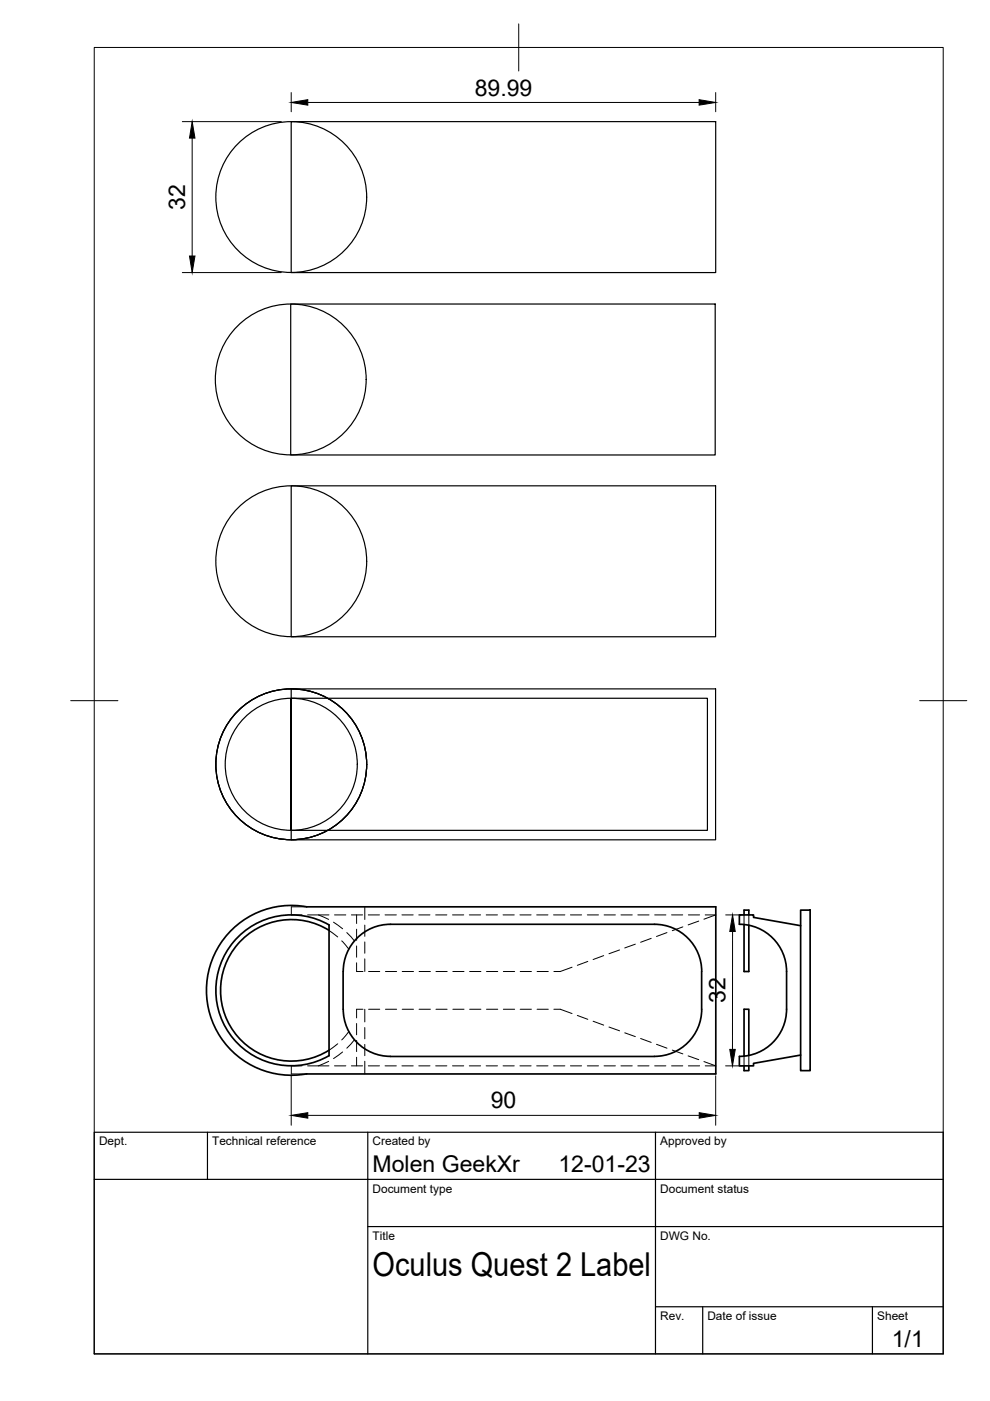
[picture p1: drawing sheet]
<svg xmlns="http://www.w3.org/2000/svg" width="210mm" height="297mm" viewBox="0 0 210 297" stroke-linecap="round" stroke-linejoin="round" font-family="sans-serif">
<!-- layer: Visible -->
<g fill="none" stroke="#000" stroke-width=".36">
<path d="M69.8 196.1a16 16 0 0 0-24 13.9 16 16 0 0 0 24 13.8v-27.7M69.8 197.3a15 15 0 0 0-23 12.6 15 15 0 0 0 23 12.8M82.8 196h56a10 10 0 0 1 10 10M82.8 196a10 10 0 0 0-10 10M156.8 196v-2h3v.5l10 1.8M156.8 196a10 10 0 0 1 10 10v8a10 10 0 0 1-10 10M157.8 194v-1h1v1M157.8 196v10h1v-9.8M169.8 193h2v34h-2zM72.7 206v8M72.8 214a10 10 0 0 0 10 10M148.8 206v8"/>
<path d="M148.8 214a10 10 0 0 1-10 10M65 227.7a18 18 0 0 1-21.2-17.7 18 18 0 0 1 21.2-17.7h86.8v35.4h-86.8M82.8 224h56M157.8 226v1h1v-1M158.8 223.8v-9.8h-1v9.9M169.8 223.7l-10 1.8v.5h-3v-2"/>
</g>
<!-- layer: Hidden -->
<g fill="none" stroke="#000" stroke-width=".21">
<path d="M65 192.3h-3.2v1.7h2.2M65.2 194h2.3l2.2 .9M67.5 194h2.2M69.8 197.3l1.8 1.4M70.7 195.5l1.9 1.4M70.9 194h2.4M72.5 199.5l1.5 1.7M73.5 197.7l1.6 1.8M74.5 194h2.4M75.6 194v1.8M75.6 197v2.4M77.3 192.3v2.7"/>
<path d="M77.3 196.1v2.4M77.3 199.7v2.4M78.1 194h2.4M81.6 194h2.4M85.2 194h2.4M88.8 194h2.4M92.4 194h2.3M95.9 194h2.4M99.5 194h2.4M103.1 194h2.4M106.7 194h2.3M110.2 194h2.4"/>
<path d="M113.8 194h2.4M117.4 194h2.4M120.9 194h2.4M124.5 194h2.4M128.1 194h2.4M131.7 194h2.3M135.2 194h2.4M138.1 199l-2.3 .8M138.8 194h2.4M141.4 197.7l-2.2 .9M142.4 194h2.4M144.8 196.5l-2.3 .8"/>
<path d="M145.9 194h2.4M148.1 195.3l-2.2 .8M149.5 194h2.3l-2.6 .9M157.8 194v2M158.8 194v2.2M74 218.7l-1.5 1.8M75.6 200.6v2.4M75.6 204.1v1.9h1.4M75.6 217v2.4M77 214h-1.4v1.8M77.3 203.3v2.7M77.3 214v2.7"/>
<path d="M77.3 217.9v2.3M78.1 214h2.4M78.1 206h2.4M81.7 214h2.4M81.7 206h2.4M85.3 214h2.4M85.3 206h2.4M88.9 214h2.3M88.9 206h2.3M92.4 214h2.4M92.4 206h2.4M96 214h2.4"/>
<path d="M96 206h2.4M99.6 214h2.4M99.6 206h2.4M103.1 214h2.4M103.1 206h2.4M106.7 214h2.4M106.7 206h2.4M110.3 214h2.4M110.3 206h2.4M113.9 214h2.3M113.9 206h2.3M117.4 214h1.4l2.5 .9"/>
<path d="M121.3 205.1l-2.5 .9h-1.4M122.4 215.3l2.2 .8M124.6 203.8l-2.2 .9M125.8 216.5l2.2 .8M128 202.6l-2.2 .8M129.1 217.7l2.3 .9M131.4 201.4l-2.3 .8M132.5 219l2.2 .8M134.7 200.2l-2.2 .8M64 226h-2.2v1.7h3.2M67.5 226h2.2M69.7 225l-2.2 1h-2.3"/>
<path d="M70.9 226h2.4M71.6 221.3l-1.8 1.4M72.6 223l-1.9 1.4M74.5 226h2.4M75.1 220.5l-1.6 1.7M75.6 220.6v2.4M75.6 224.2v1.8M77.3 221.4v2.4M77.3 225v2.7M78.1 226h2.4M81.6 226h2.4M85.2 226h2.4"/>
<path d="M88.8 226h2.4M92.4 226h2.3M95.9 226h2.4M99.5 226h2.4M103.1 226h2.4M106.7 226h2.3M110.2 226h2.4M113.8 226h2.4M117.4 226h2.4M120.9 226h2.4M124.5 226h2.4M128.1 226h2.4"/>
<path d="M131.7 226h2.3M135.2 226h2.4M135.8 220.2l2.3 .8M138.8 226h2.4M139.2 221.4l2.2 .8M142.4 226h2.4M142.5 222.6l2.3 .8M145.9 223.9l2.2 .8M145.9 226h2.4M149.2 225.1l2.6 .9h-2.3M157.8 223.9v2.1M158.8 223.8v2.2"/>
</g>
<!-- layer: BORDER -->
<path d="M20 10.1h180v276.9h-180zM110 5.1v10M15 148.6h10M195 148.6h10" fill="none" stroke="#000" stroke-width=".21"/>
<!-- layer: TITLEBLOCK -->
<path d="M20 240.1h180v46.9h-180zM20 250h180M44 240.1v9.9M78 240.1v46.9M139 240.1v46.9M78 260.1h122M139 277.1h61M149 277.1v9.9M185 277.1v9.9" fill="none" stroke="#000" stroke-width=".25"/>
<!-- layer: Sketch1 -->
<g fill="none" stroke="#000" stroke-width=".25">
<path d="M61.7 25.8h90v32h-90zM61.6 64.5h90v32h-90zM61.7 103h90v32h-90zM61.7 146.1h90v32h-90zM61.7 148h88.3v28.1h-88.3z"/>
<circle cx="61.8" cy="41.8" r="16"/>
<circle cx="61.6" cy="80.5" r="16"/>
<circle cx="61.8" cy="119" r="16"/>
<circle cx="61.8" cy="162" r="16"/>
<circle cx="61.8" cy="162" r="14"/>
</g>
<!-- layer: FD_Dimensions -->
<path d="M61.7 19.6v4.1M151.7 19.6v4.1M38.7 25.8h20.9M40.7 29.3v25M65.3 21.7h82.9M38.7 57.8h20.9M153.9 194h3.5M155.3 197.5v25M61.7 228.1v10.5M65.3 236.5h83M151.7 228.1v10.5M153.8 226h3.6" fill="none" stroke="#000" stroke-width=".21"/>
<path d="M40.7 25.8l.6 3.5h-1.1zM61.7 21.7l3.6-.6v1.2zM148.2 21.1l3.5 .6-3.5 .6zM40.2 54.3h1.1l-.6 3.5zM155.3 194l.6 3.5h-1.2zM61.7 236.5l3.6-.6v1.2zM148.3 235.9l3.4 .6-3.4 .6zM154.7 222.5h1.2l-.6 3.5z" fill="#000" stroke="#000" stroke-width=".21"/>
<text font-size="7" x="79" y="270.6">Oculus Quest 2 Label</text>
<g font-size="4.9">
<text x="100.6" y="20.3">89.99</text>
<text x="39.3" y="44.5" transform="rotate(-90 39.3 44.5)">32</text>
<text x="153.8" y="212.7" transform="rotate(-90 153.8 212.7)">32</text>
<text x="104.1" y="235">90</text>
<text x="79" y="248.5">Molen GeekXr</text>
<text x="118.4" y="248.5">12-01-23</text>
<text x="189.1" y="285.7">1/1</text>
</g>
<g font-size="2.5">
<text x="21" y="242.9">Dept.</text>
<text x="45" y="242.9">Technical reference</text>
<text x="79" y="242.9">Created by</text>
<text x="140" y="242.9">Approved by</text>
<text x="79" y="252.8">Document type</text>
<text x="140" y="252.8">Document status</text>
<text x="79" y="262.9">Title</text>
<text x="140" y="262.9">DWG No.</text>
<text x="140" y="279.9">Rev.</text>
<text x="150" y="279.9">Date of issue</text>
<text x="186" y="279.9">Sheet</text>
</g>
</svg>
